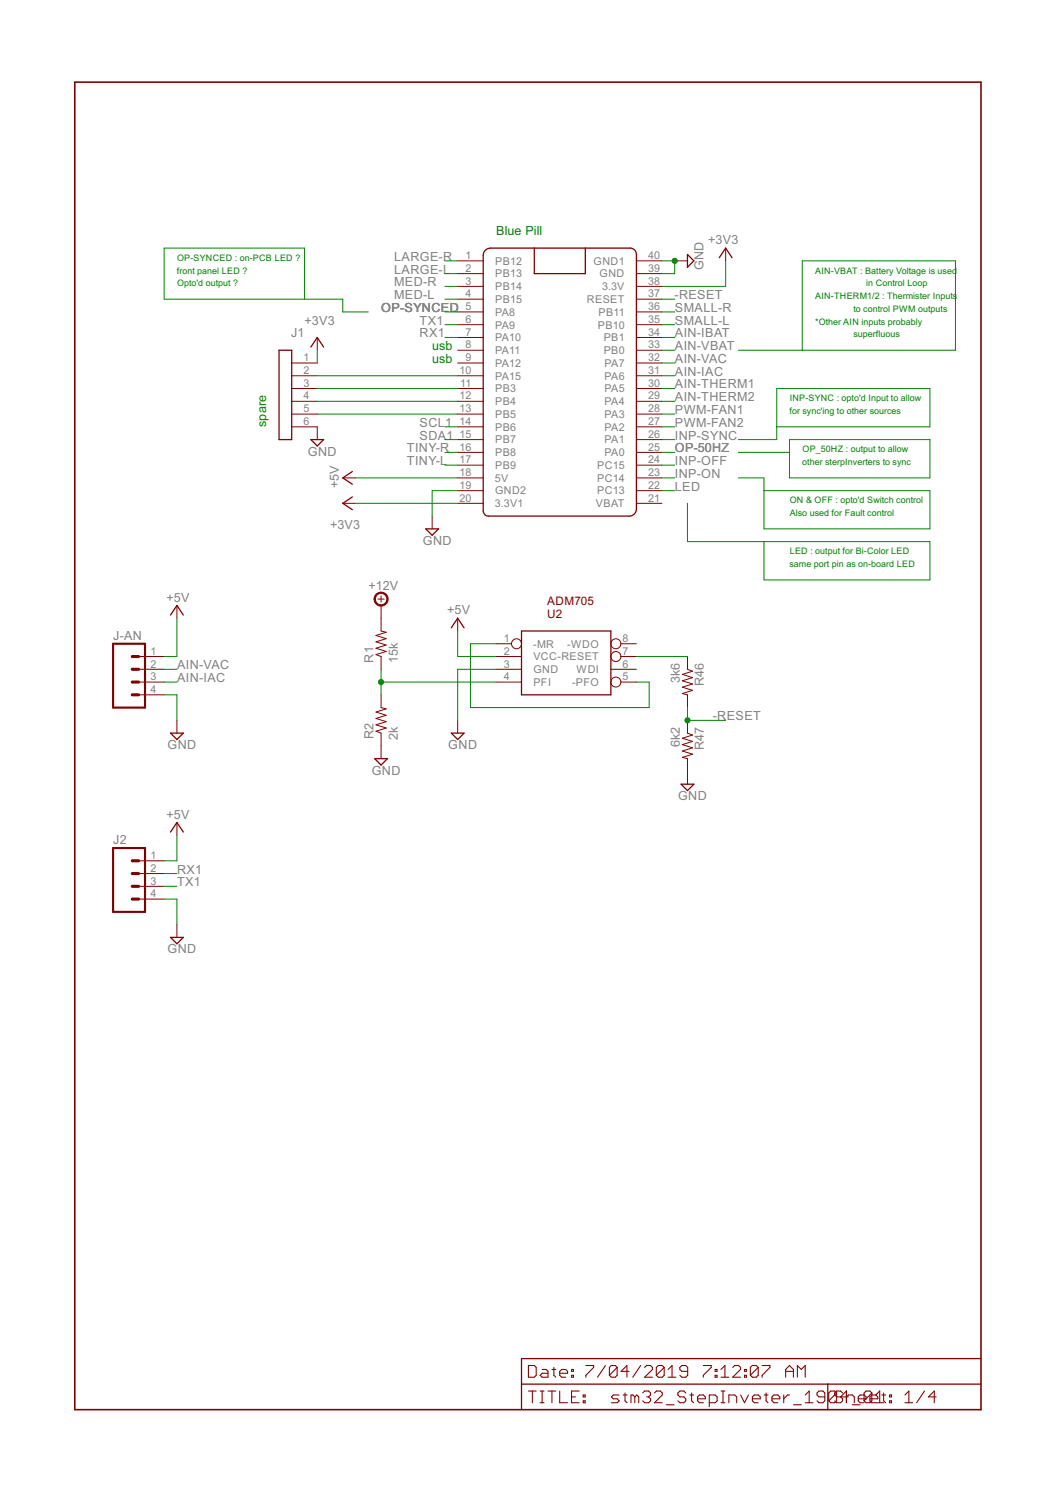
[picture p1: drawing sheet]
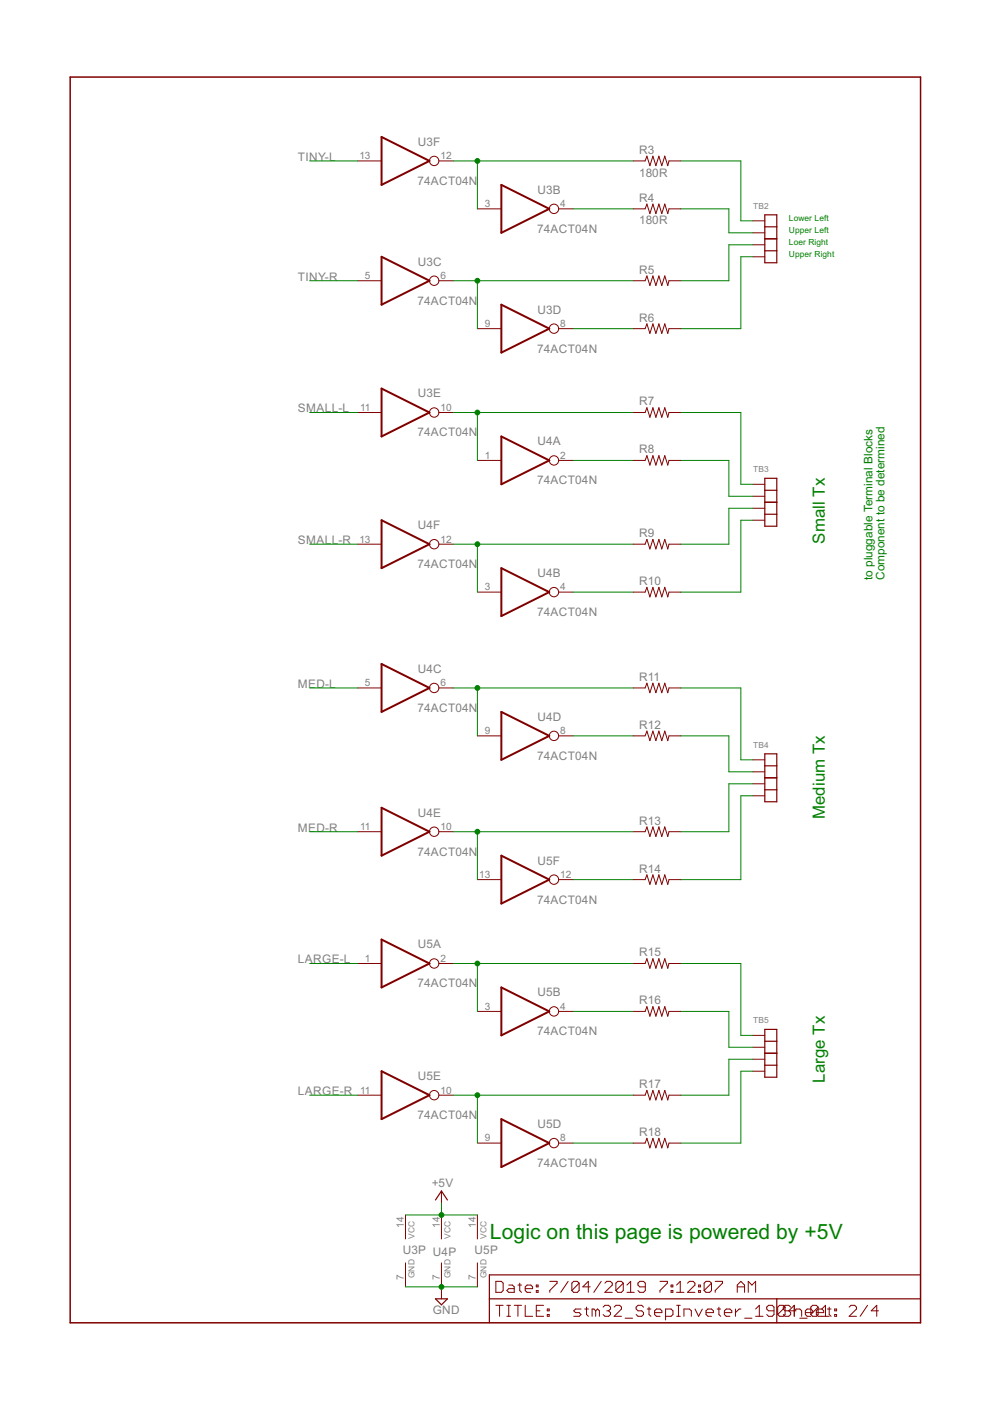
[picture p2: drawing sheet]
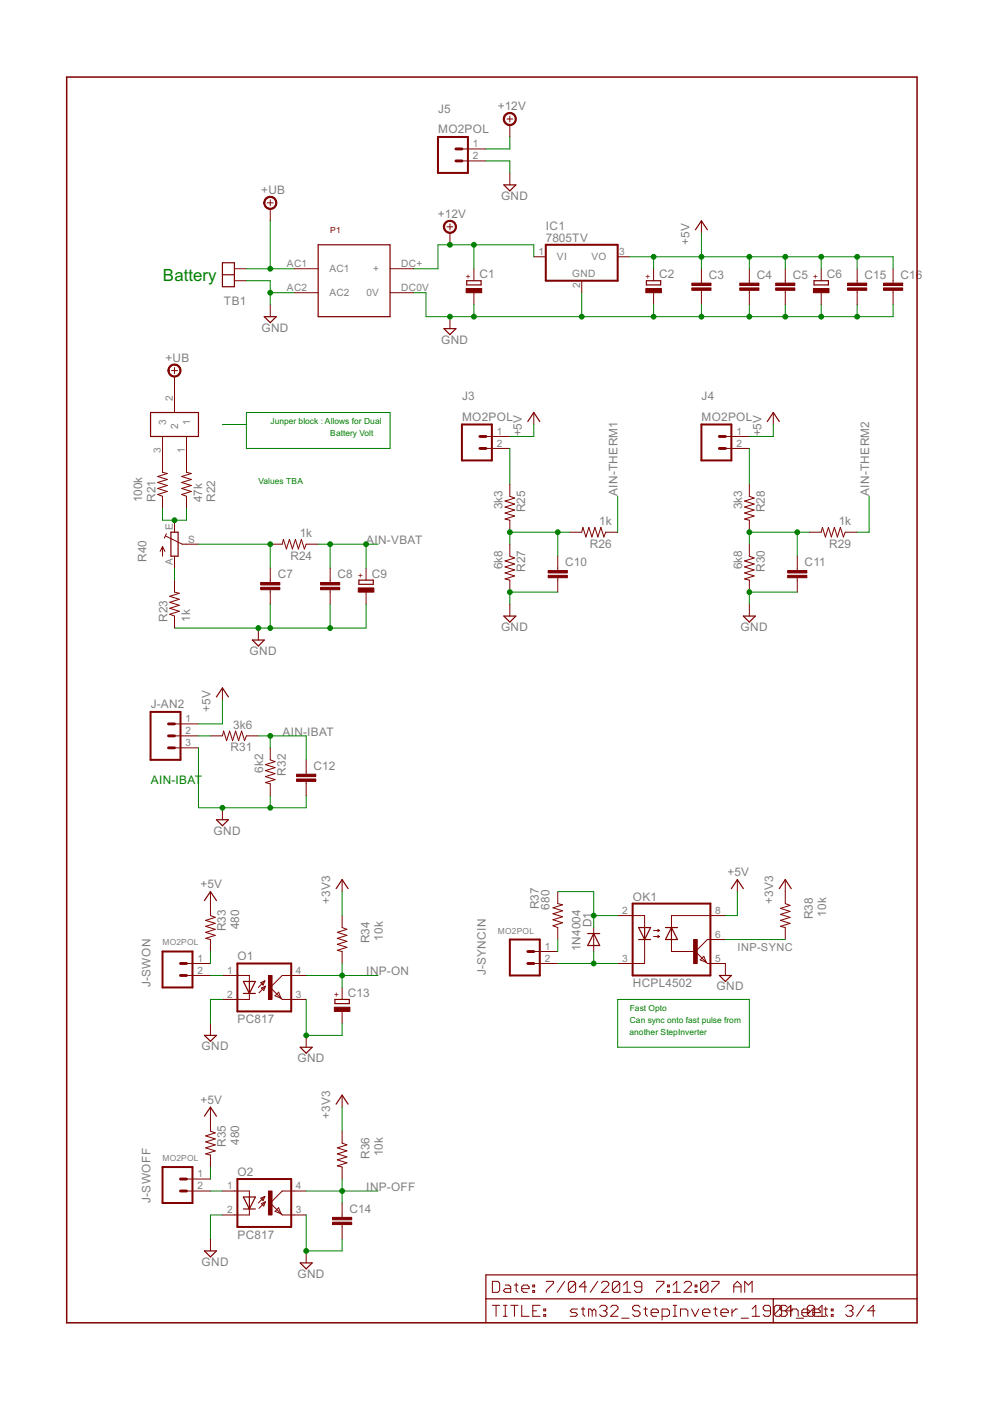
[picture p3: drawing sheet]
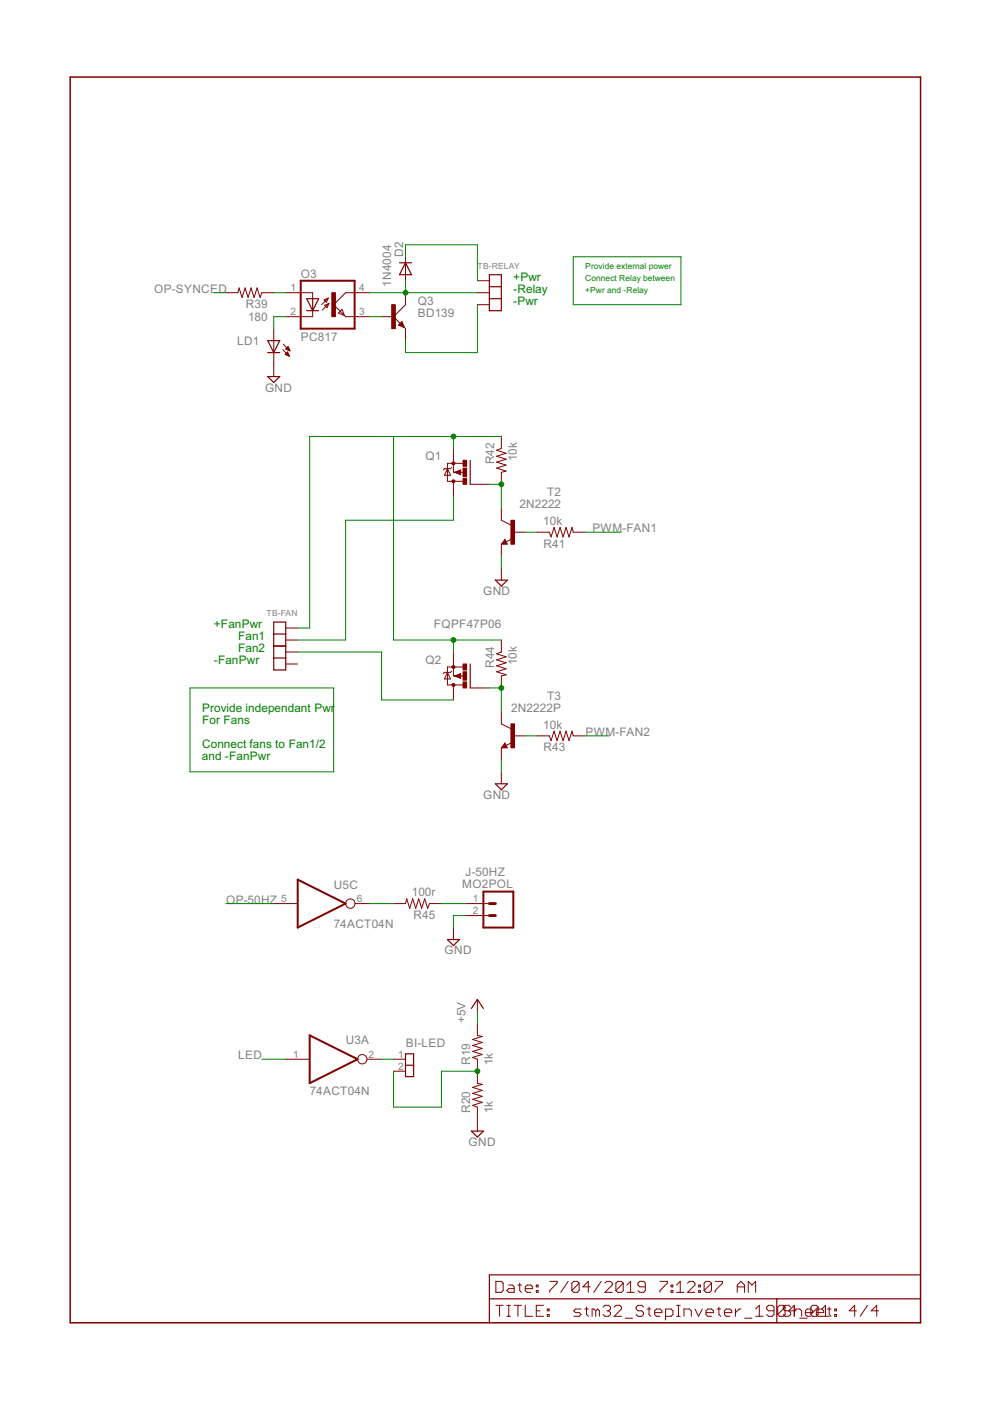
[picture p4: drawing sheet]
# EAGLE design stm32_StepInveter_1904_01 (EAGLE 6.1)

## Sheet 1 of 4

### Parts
J1  SIL-6  [SIL6]
J2  SIL4  [SIL4]
J-AN  SIL4  [SIL4]
R1  15k  R4  [AXIAL-0.4]
R2  2k  R4  [AXIAL-0.4]
R46  3k6  R4  [AXIAL-0.4]
R47  6k2  R4  [AXIAL-0.4]
U2  ADM705  [DIL08]
U$1  BLUE_PILL  [BLUE_PILL_CLEAN]

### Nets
+3V3: J1.1 U$1.20(3.3V1) U$1.38(3.3V) ; also sheet 3
+5V: J2.1 J-AN.1 U2.2(VCC) U$1.18(5V) ; also sheet 2,3,4
+12V: R1.P$2 ; also sheet 3
-RESET: R46.P$2 R47.P$1 U$1.37(RESET)
AIN-IAC: J-AN.3 U$1.31(PA6)
AIN-IBAT: U$1.34(PB1) ; also sheet 3
AIN-THERM1: U$1.30(PA5) ; also sheet 3
AIN-THERM2: U$1.29(PA4) ; also sheet 3
AIN-VAC: J-AN.2 U$1.32(PA7)
AIN-VBAT: U$1.33(PB0) ; also sheet 3
GND: J1.6 J2.4 J-AN.4 R2.P$1 R47.P$2 U2.3(GND) U$1.19(GND2) U$1.39(GND) U$1.40(GND1) ; also sheet 2,3,4
INP-OFF: U$1.24(PC15) ; also sheet 3
INP-ON: U$1.23(PC14) ; also sheet 3
INP-SYNC: U$1.26(PA1) ; also sheet 3
LARGE-L: U$1.2(PB13) ; also sheet 2
LARGE-R: U$1.1(PB12) ; also sheet 2
LED: U$1.22(PC13) ; also sheet 4
MED-L: U$1.4(PB15) ; also sheet 2
MED-R: U$1.3(PB14) ; also sheet 2
N$1: J1.2 U$1.10(PA15)
N$2: J1.3 U$1.11(PB3)
N$3: J1.4 U$1.12(PB4)
N$4: J1.5 U$1.13(PB5)
N$5: U2.1(-MR) U2.5(-PFO)
N$6: R1.P$1 R2.P$2 U2.4(PFI)
N$77: R46.P$1 U2.7(-RESET)
OP-50HZ: U$1.25(PA0) ; also sheet 4
OP-SYNCED: U$1.5(PA8) ; also sheet 4
PWM-FAN1: U$1.28(PA3) ; also sheet 4
PWM-FAN2: U$1.27(PA2) ; also sheet 4
RX1: J2.2 U$1.7(PA10)
SCL1: U$1.14(PB6)
SDA1: U$1.15(PB7)
SMALL-L: U$1.35(PB10) ; also sheet 2
SMALL-R: U$1.36(PB11) ; also sheet 2
TINY-L: U$1.17(PB9) ; also sheet 2
TINY-R: U$1.16(PB8) ; also sheet 2
TX1: J2.3 U$1.6(PA9)
Unconnected: U2.6(WDI) U2.8(-WDO) U$1.8(PA11) U$1.9(PA12) U$1.21(VBAT)

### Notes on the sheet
- Blue Pill
- OP-SYNCED : on-PCB LED ?
- front panel LED ? | AIN-VBAT : Battery Voltage is used
- Opto'd output ? | in Control Loop
- AIN-THERM1/2 : Thermister Inputs
- to control PWM outputs
- *Other AIN inputs probably
- superfluous
- usb
- usb
- INP-SYNC : opto'd Input to allow
- for sync'ing to other sources
- spare
- OP_50HZ : output to allow
- other sterpInverters to sync
- ON & OFF : opto'd Switch control
- Also used for Fault control
- LED : output for Bi-Color LED
- same port pin as on-board LED

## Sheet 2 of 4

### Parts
R3  180R  R4  [AXIAL-0.4]
R4  180R  R4  [AXIAL-0.4]
R5  R4  [AXIAL-0.4]
R6  R4  [AXIAL-0.4]
R7  R4  [AXIAL-0.4]
R8  R4  [AXIAL-0.4]
R9  R4  [AXIAL-0.4]
R10  R4  [AXIAL-0.4]
R11  R4  [AXIAL-0.4]
R12  R4  [AXIAL-0.4]
R13  R4  [AXIAL-0.4]
R14  R4  [AXIAL-0.4]
R15  R4  [AXIAL-0.4]
R16  R4  [AXIAL-0.4]
R17  R4  [AXIAL-0.4]
R18  R4  [AXIAL-0.4]
TB2  TB4381_SIL  [TB-381-SIL-4P]
TB3  TB4381_SIL  [TB-381-SIL-4P]
TB4  TB4381_SIL  [TB-381-SIL-4P]
TB5  TB4381_SIL  [TB-381-SIL-4P]
U3  74ACT04N  [DIL14]
U4  74ACT04N  [DIL14]
U5  74ACT04N  [DIL14]

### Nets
+5V: U3.14(P:VCC) U4.14(P:VCC) U5.14(P:VCC) ; also sheet 1,3,4
GND: U3.7(P:GND) U4.7(P:GND) U5.7(P:GND) ; also sheet 1,3,4
LARGE-L: U5.1(A:I) ; also sheet 1
LARGE-R: U5.11(E:I) ; also sheet 1
MED-L: U4.5(C:I) ; also sheet 1
MED-R: U4.11(E:I) ; also sheet 1
N$15: R3.P$1 U3.3(B:I) U3.12(F:O)
N$16: R4.P$1 U3.4(B:O)
N$17: R5.P$1 U3.6(C:O) U3.9(D:I)
N$18: R6.P$1 U3.8(D:O)
N$19: R7.P$1 U3.10(E:O) U4.1(A:I)
N$20: R8.P$1 U4.2(A:O)
N$21: R9.P$1 U4.3(B:I) U4.12(F:O)
N$22: R10.P$1 U4.4(B:O)
N$23: R11.P$1 U4.6(C:O) U4.9(D:I)
N$24: R12.P$1 U4.8(D:O)
N$25: R13.P$1 U4.10(E:O) U5.13(F:I)
N$26: R14.P$1 U5.12(F:O)
N$27: R15.P$1 U5.2(A:O) U5.3(B:I)
N$28: R16.P$1 U5.4(B:O)
N$29: R17.P$1 U5.9(D:I) U5.10(E:O)
N$30: R18.P$1 U5.8(D:O)
N$40: R3.P$2 TB2.1 TB2.11
N$62: R4.P$2 TB2.2 TB2.12
N$63: R5.P$2 TB2.3 TB2.13
N$64: R6.P$2 TB2.4 TB2.14
N$65: R7.P$2 TB3.1 TB3.11
N$66: R8.P$2 TB3.2 TB3.12
N$67: R9.P$2 TB3.3 TB3.13
N$68: R10.P$2 TB3.4 TB3.14
N$69: R11.P$2 TB4.1 TB4.11
N$70: R12.P$2 TB4.2 TB4.12
N$71: R13.P$2 TB4.3 TB4.13
N$72: R14.P$2 TB4.4 TB4.14
N$73: R15.P$2 TB5.1 TB5.11
N$74: R16.P$2 TB5.2 TB5.12
N$75: R17.P$2 TB5.3 TB5.13
N$76: R18.P$2 TB5.4 TB5.14
SMALL-L: U3.11(E:I) ; also sheet 1
SMALL-R: U4.13(F:I) ; also sheet 1
TINY-L: U3.13(F:I) ; also sheet 1
TINY-R: U3.5(C:I) ; also sheet 1

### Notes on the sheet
- Lower Left
- Upper Left
- Loer Right
- Upper Right
- Small Tx
- to pluggable Terminal Blocks | Component to be determined
- Medium Tx
- Large Tx
- Logic on this page is powered by +5V

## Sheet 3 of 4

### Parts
C1  CPOL-EUE5-8.5  [E5-8,5]
C2  CPOL-EUE2.5-5  [E2,5-5]
C3  BCAP  [BCAP]
C4  BCAP  [BCAP]
C5  BCAP  [BCAP]
C6  CPOL-EUE2.5-5  [E2,5-5]
C7  BCAP  [BCAP]
C8  BCAP  [BCAP]
C9  CPOL-EUE2.5-5  [E2,5-5]
C10  BCAP  [BCAP]
C11  BCAP  [BCAP]
C12  BCAP  [BCAP]
C13  CPOL-EUE2.5-6  [E2,5-6]
C14  BCAP  [BCAP]
C15  BCAP  [BCAP]
C16  BCAP  [BCAP]
D1  1N4004  [DO41-10]
IC1  7805TV  [TO220V]
J3  MO2POL  [MOLEX-1X2]
J4  MO2POL  [MOLEX-1X2]
J5  MO2POL  [MOLEX-1X2]
J-AN2  MO3POL  [MOLEX-3]
J-SWOFF  MO2POL  [MOLEX-1X2]
J-SWON  MO2POL  [MOLEX-1X2]
J-SYNCIN  MO2POL  [MOLEX-1X2]
JP1  JP1X3  [JP1X3]
O1  PC817  [DIL04]
O2  PC817  [DIL04]
OK1  HCPL4502  [DIL08]
P1  ACDC  [ACDC]
R21  100k  R4  [AXIAL-0.4]
R22  47k  R4  [AXIAL-0.4]
R23  1k  R4  [AXIAL-0.4]
R24  1k  R4  [AXIAL-0.4]
R25  3k3  R4  [AXIAL-0.4]
R26  1k  R4  [AXIAL-0.4]
R27  6k8  R4  [AXIAL-0.4]
R28  3k3  R4  [AXIAL-0.4]
R29  1k  R4  [AXIAL-0.4]
R30  6k8  R4  [AXIAL-0.4]
R31  3k6  R4  [AXIAL-0.4]
R32  6k2  R4  [AXIAL-0.4]
R33  480  R4  [AXIAL-0.4]
R34  10k  R4  [AXIAL-0.4]
R35  480  R4  [AXIAL-0.4]
R36  10k  R4  [AXIAL-0.4]
R37  680  R4  [AXIAL-0.4]
R38  10k  R4  [AXIAL-0.4]
R40  TRIM_EU-B64Y  [B64Y]
TB1  TB2381  [TB-KF2EDG381-2P]

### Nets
+3V3: R34.P$1 R36.P$1 R38.P$1 ; also sheet 1
+5V: C2.+ C3.1 C4.1 C5.1 C6.+ C15.1 C16.1 IC1.3(VO) J3.1 J4.1 J-AN2.1 OK1.8(VCC) R33.P$1 R35.P$1 ; also sheet 1,2,4
+12V: C1.+ IC1.1(VI) J5.1 P1.DC+(+) ; also sheet 1
+UB: JP1.2 P1.AC1 TB1.1
AIN-IBAT: C12.1 R31.P$1 R32.P$1 ; also sheet 1
AIN-THERM1: R26.P$1 ; also sheet 1
AIN-THERM2: R29.P$1 ; also sheet 1
AIN-VBAT: C8.1 C9.+ R24.P$1 ; also sheet 1
GND: C1.- C2.- C3.2 C4.2 C5.2 C6.- C7.2 C8.2 C9.- C10.2 C11.2 C12.2 C13.- C14.2 C15.2 C16.2 IC1.2(GND) J5.2 J-AN2.3 O1.2(C) O1.3(EMIT) O2.2(C) O2.3(EMIT) OK1.5(GND) P1.AC2 P1.DC0V(0V) R23.P$1 R27.P$2 R30.P$2 R32.P$2 TB1.2 ; also sheet 1,2,4
INP-OFF: C14.1 O2.4(COL) R36.P$2 ; also sheet 1
INP-ON: C13.+ O1.4(COL) R34.P$2 ; also sheet 1
INP-SYNC: OK1.6(VO) R38.P$2 ; also sheet 1
N$14: JP1.3 R21.P$2
N$32: JP1.1 R22.P$2
N$34: R21.P$1 R22.P$1 R40.E
N$35: C10.1 R25.P$2 R26.P$2 R27.P$1
N$36: J4.2 R28.P$1
N$37: J3.2 R25.P$1
N$38: C11.1 R28.P$2 R29.P$2 R30.P$1
N$39: J-SWON.1 R33.P$2
N$41: J-AN2.2 R31.P$2
N$42: J-SWON.2 O1.1(A)
N$43: J-SYNCIN.1 R37.P$1
N$44: D1.A J-SYNCIN.2 OK1.3(C)
N$45: J-SWOFF.1 R35.P$2
N$46: J-SWOFF.2 O2.1(A)
N$47: D1.C OK1.2(A) R37.P$2
N$82: C7.1 R24.P$2 R40.S
N$84: R23.P$2 R40.A

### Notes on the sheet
- Battery
- Junper block : Allows for Dual
- Battery Volt
- Values TBA
- AIN-IBAT
- Fast Opto
- Can sync onto fast pulse from
- another StepInverter

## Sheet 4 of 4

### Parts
BI-LED  SIL-2  [JP1]
D2  1N4004  [DO41-10]
J-50HZ  MO2POL  [MOLEX-1X2]
LD1  LED3MM  [LED3MM]
O3  PC817  [DIL04]
Q1  MOSFET-PCHFQPF47P06  [TO220BV]
Q2  FQPF47P06  MOSFET-PCHFQPF47P06  [TO220BV]
Q3  BD139  [TO126AV]
R19  1k  R4  [AXIAL-0.4]
R20  1k  R4  [AXIAL-0.4]
R39  180  R4  [AXIAL-0.4]
R41  10k  R4  [AXIAL-0.4]
R42  10k  R4  [AXIAL-0.4]
R43  10k  R4  [AXIAL-0.4]
R44  10k  R4  [AXIAL-0.4]
R45  100r  R4  [AXIAL-0.4]
T2  2N2222  2N2222P  [TO92/]
T3  2N2222P  [TO92/]
TB-FAN  TB4  [TB-KF2EDG381-4P]
TB-RELAY  TB3381  [TB-KF2EDG381-3P]

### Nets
+5V: R19.P$2 ; also sheet 1,2,3
GND: J-50HZ.2 LD1.K(C) R20.P$1 T2.1(E) T3.1(E) ; also sheet 1,2,3
LED: U3.1(A:I) ; also sheet 1
N$7: BI-LED.2 R19.P$1 R20.P$2
N$8: BI-LED.1 U3.2(A:O)
N$49: LD1.A O3.2(C)
N$50: O3.1(A) R39.P$1
N$51: Q1.G R42.P$2 T2.3(C)
N$52: O3.3(EMIT) Q3.B
N$53: R41.P$1 T2.2(B)
N$54: Q1.S Q2.S R42.P$1 R44.P$1 TB-FAN.1
N$55: Q2.G R44.P$2 T3.3(C)
N$56: R45.P$2 U5.6(C:O)
N$57: Q1.D TB-FAN.2
N$58: R43.P$1 T3.2(B)
N$59: J-50HZ.1 R45.P$1
N$60: Q2.D TB-FAN.3
N$78: D2.A O3.4(COL) Q3.C TB-RELAY.2
N$79: D2.C TB-RELAY.1
N$81: Q3.E TB-RELAY.3
OP-50HZ: U5.5(C:I) ; also sheet 1
OP-SYNCED: R39.P$2 ; also sheet 1
PWM-FAN1: R41.P$2 ; also sheet 1
PWM-FAN2: R43.P$2 ; also sheet 1
Unconnected: TB-FAN.4

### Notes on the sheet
- Provide external power
- +Pwr | Connect Relay between
- -Relay | +Pwr and -Relay
- -Pwr
- +FanPwr
- Fan1
- Fan2
- -FanPwr
- Provide independant Pwr
- For Fans
- Connect fans to Fan1/2
- and -FanPwr
